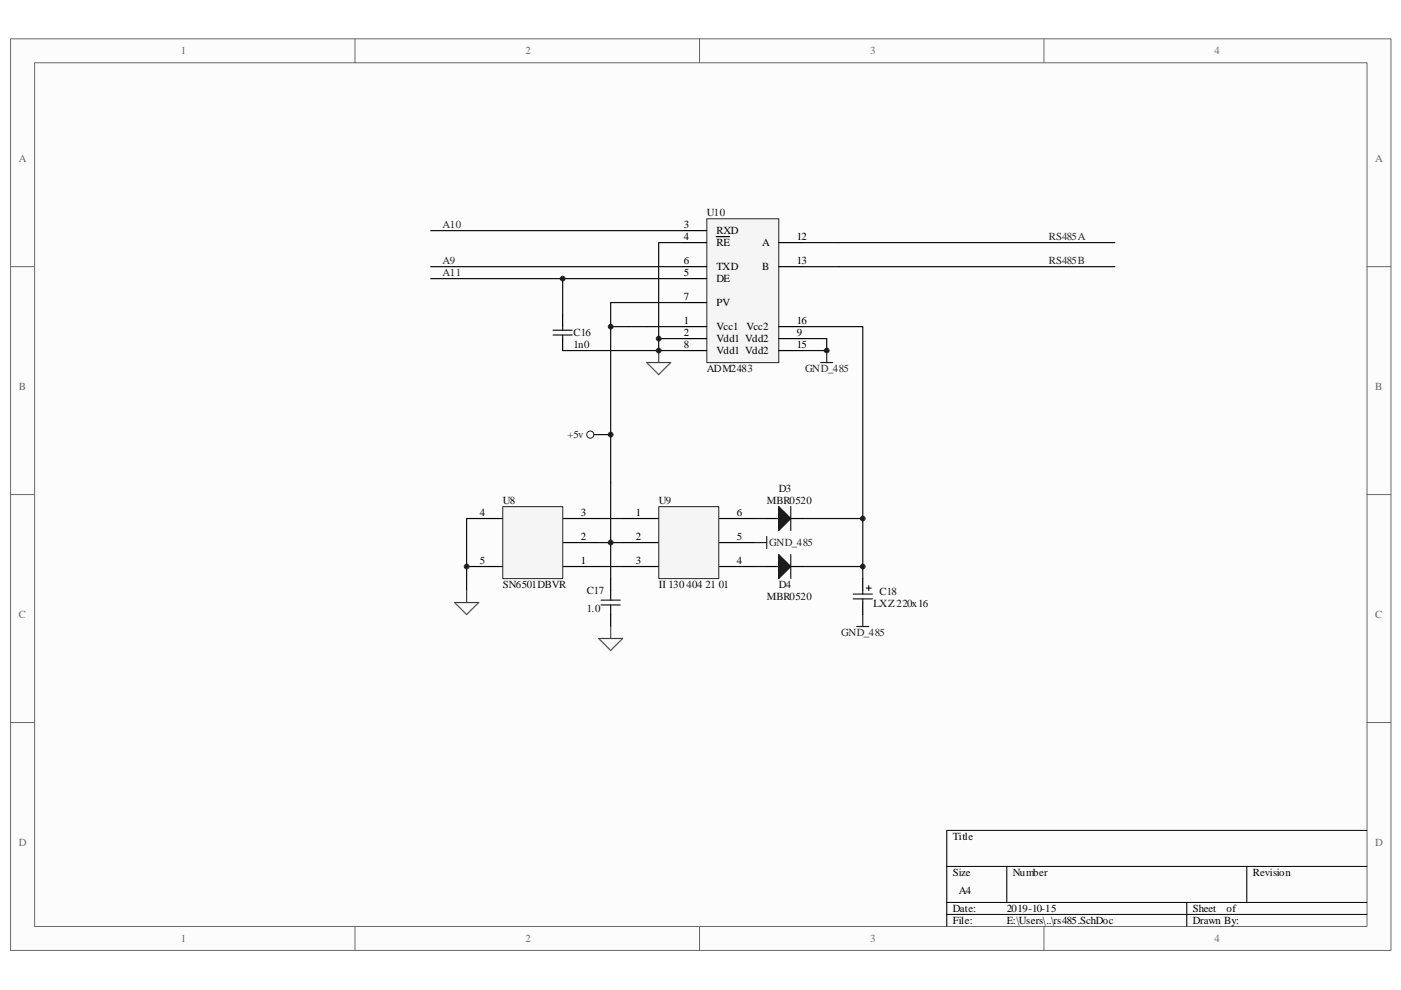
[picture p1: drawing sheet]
<svg xmlns="http://www.w3.org/2000/svg" width="297mm" height="210mm" viewBox="0 0 297 210" stroke-linecap="round" stroke-linejoin="round" font-family="sans-serif">
<path d="M2.3 8.3h292.6v193.3h-292.6z" fill="#fcfcfc"/>
<path d="M2.2 8.2h292.7v193.4h-292.7z" fill="none" stroke="#6a6a6a" stroke-width=".21"/>
<path d="M7.4 13.3h282.4v183.2h-282.4z" fill="#fcfcfc"/>
<g fill="none" stroke="#6a6a6a" stroke-width=".21">
<path d="M7.3 13.3h282.5v183.2h-282.5zM75.3 8.2v5.1M148.3 8.2v5.1M221.3 8.2v5.1M2.2 56.6h5.1M289.8 56.6h5.1M2.2 104.9h5.1M289.8 104.9h5.1M2.2 153.2h5.1M289.8 153.2h5.1M75.3 196.5v5.1M148.3 196.5v5.1"/>
<path d="M221.3 196.5v5.1"/>
</g>
<path d="M289.8 176.1h-89.1v20.4M200.7 183.8h89.1M200.7 191.4h89.1M200.7 194h89.1M213.5 183.8v7.6M251.6 191.4v5.1M264.3 183.8v7.6" fill="none" stroke="#000" stroke-width=".21"/>
<path d="M98.9 110h7.7M119.3 115.1h7.6M119.3 110h7.6M98.9 120.2h7.7M119.3 120.2h7.6" fill="none" stroke="#000" stroke-width=".25"/>
<path d="M106.6 107.5h12.7v15.2h-12.7z" fill="#f5f5f5"/>
<path d="M106.6 107.5h12.7v15.2h-12.7z" fill="none" stroke="#262626" stroke-width=".21"/>
<path d="M132 110h7.7M132 115.1h7.7M152.4 110h7.6M152.4 115.1h7.6M132 120.2h7.7M152.4 120.2h7.6" fill="none" stroke="#000" stroke-width=".25"/>
<path d="M139.7 107.5h12.7v15.2h-12.7z" fill="#f5f5f5"/>
<path d="M139.7 107.5h12.7v15.2h-12.7z" fill="none" stroke="#262626" stroke-width=".21"/>
<path d="M98.9 110v15.2M126.9 110h5.1M126.9 115.1h5.1M129.5 102.3v20.4M160 110h2.6M170.2 110h12.7v10.2h-12.7M126.9 120.2h5.1M160 120.2h2.6" fill="none" stroke="#0e0e0e" stroke-width=".25"/>
<path d="M125.9 92.2h1M127.4 128.3h4.1M127.4 127.3h4.1M129.5 125.2v2.1M129.5 128.3v2" fill="none" stroke="#1c1c1c" stroke-width=".25"/>
<path d="M129.5 122.7v2.5M129.5 130.3v2.6" fill="none" stroke="#000" stroke-width=".25"/>
<g fill="#262626" stroke="#262626" stroke-width=".21">
<circle cx="129.5" cy="115.1" r=".51"/>
<circle cx="98.9" cy="120.2" r=".51"/>
</g>
<path d="M160 115.1h2.6M162.6 113.8v2.6M181.6 132.9h2.6M182.9 130.3v2.6" fill="none" stroke="#262626" stroke-width=".25"/>
<circle cx="125.2" cy="92.2" r=".76" fill="none" stroke="#1c1c1c" stroke-width=".21"/>
<path d="M96.4 127.8h5.1l-2.6 2.5zM98.9 125.2v2.6M126.9 135.4h5.1l-2.5 2.6zM129.5 132.9v2.5" fill="none" stroke="#4c4c4c" stroke-width=".25"/>
<path d="M149.9 46.4h15.2v30.5h-15.2z" fill="#f5f5f5"/>
<path d="M149.9 46.4h15.2v30.5h-15.2z" fill="none" stroke="#262626" stroke-width=".21"/>
<g fill="none" stroke="#000" stroke-width=".25">
<path d="M144.7 48.9h5.1M144.7 51.5h5.1M144.7 56.6h5.1M144.7 59.1h5.1M151.9 50.2h2.8M165.1 51.5h5.1M165.1 56.6h5.1M119.3 66.7v2.6M119.3 71.8v2.6M144.7 64.2h5.1M144.7 69.3h5.1M144.7 71.8h5.1"/>
<path d="M144.7 74.4h5.1M165.1 69.3h5.1M165.1 71.8h5.1M165.1 74.4h5.1M162.6 110h2.5M167.7 110h2.5M162.6 120.2h2.5M167.7 120.2h2.5M182.9 122.7v2.5M182.9 127.8v2.5"/>
</g>
<g fill="none" stroke="#0e0e0e" stroke-width=".25">
<path d="M91.3 56.6h53.4M91.3 48.9h53.4M91.3 59.1h53.4M119.3 59.1v7.6M144.7 51.5h-5v20.3M170.2 56.6h66.2M170.2 51.5h66.2M119.3 74.4h25.4M129.5 69.3v33M144.7 71.8h-5v2.6M144.7 64.2h-15.2v5.1h15.2M170.2 71.8h5.1v2.6h-5.1"/>
<path d="M170.2 69.3h12.7v40.7M126.9 92.2h2.6M182.9 120.2v2.5"/>
</g>
<path d="M117.3 71.1h4M117.3 70h4M119.3 69.3v.7M119.3 71.1v.7M167.7 107.4v5.1M167.7 117.6v5.1M180.9 126h4.1M180.9 127h4.1M182.9 125.2v.8M182.9 127v.8M183.7 124.7h1M184.2 124.2v1" fill="none" stroke="#1c1c1c" stroke-width=".25"/>
<g fill="#262626" stroke="#262626" stroke-width=".21">
<circle cx="139.7" cy="71.8" r=".51"/>
<circle cx="175.3" cy="74.4" r=".51"/>
<circle cx="139.7" cy="74.4" r=".51"/>
<circle cx="129.5" cy="69.3" r=".51"/>
<circle cx="129.5" cy="92.2" r=".51"/>
<circle cx="119.3" cy="59.1" r=".51"/>
<circle cx="182.9" cy="110" r=".51"/>
<circle cx="182.9" cy="120.2" r=".51"/>
</g>
<path d="M174 76.9h2.5M175.3 74.4v2.5" fill="none" stroke="#262626" stroke-width=".25"/>
<path d="M137.1 76.9h5.1l-2.5 2.6zM139.7 74.4v2.5" fill="none" stroke="#4c4c4c" stroke-width=".25"/>
<g fill="#1c1c1c" stroke="#1c1c1c" stroke-width=".25">
<path d="M165.1 107.4l2.6 2.6-2.6 2.5z"/>
<path d="M165.1 117.6l2.6 2.6-2.6 2.5z"/>
</g>
<g font-size="2.3" fill="#696969">
<text x="38.4" y="11.5">1</text>
<text x="111.4" y="11.5">2</text>
<text x="184.5" y="11.5">3</text>
<text x="257.5" y="11.5">4</text>
<text x="4" y="34.4">A</text>
<text x="291.6" y="34.4">A</text>
<text x="4" y="82.7">B</text>
<text x="291.6" y="82.7">B</text>
<text x="4" y="131">C</text>
<text x="291.6" y="131">C</text>
<text x="4" y="179.4">D</text>
<text x="291.6" y="179.4">D</text>
<text x="38.4" y="199.7">1</text>
<text x="111.4" y="199.7">2</text>
<text x="184.5" y="199.7">3</text>
<text x="257.5" y="199.7">4</text>
</g>
<g font-size="2.3" fill="#0e0e0e">
<text x="149.8" y="45.8">U10</text>
<text x="121.6" y="71.2">C16</text>
<text x="121.6" y="73.8">1n0</text>
<text x="149.8" y="78.9">ADM2483</text>
<text x="106.6" y="106.9">U8</text>
<text x="139.7" y="106.9">U9</text>
<text x="162.6" y="106.9">MBR0520</text>
<text x="165.1" y="104.3">D3</text>
<text x="106.6" y="124.7">SN6501DBVR</text>
<text x="124.4" y="126">C17</text>
<text x="139.7" y="124.7">II 130 404 21 01</text>
<text x="165.1" y="124.7">D4</text>
<text x="124.4" y="129.8">1.0</text>
<text x="162.6" y="127.2">MBR0520</text>
<text x="185.2" y="128.8">LXZ 220x16</text>
<text x="186.5" y="126.2">C18</text>
</g>
<g font-size="2.3" fill="#262626">
<text x="93.8" y="48.3">A10</text>
<text x="222.4" y="50.9">RS485A</text>
<text x="93.8" y="56">A9</text>
<text x="93.8" y="58.5">A11</text>
<text x="222.4" y="56">RS485B</text>
<text x="170.7" y="78.9">GND_485</text>
<text x="163.1" y="115.8">GND_485</text>
<text x="178.3" y="134.9">GND_485</text>
</g>
<g font-size="2.3">
<text x="145" y="48.3">3</text>
<text x="145" y="50.9">4</text>
<text x="151.9" y="49.6">RXD</text>
<text x="151.9" y="52.2">RE</text>
<text x="161.6" y="52.2">A</text>
<text x="168.9" y="50.9">12</text>
<text x="145" y="56">6</text>
<text x="145" y="58.5">5</text>
<text x="151.9" y="57.3">TXD</text>
<text x="151.9" y="59.8">DE</text>
<text x="161.6" y="57.3">B</text>
<text x="168.9" y="56">13</text>
<text x="145" y="63.6">7</text>
<text x="151.9" y="64.9">PV</text>
<text x="145" y="68.7">1</text>
<text x="145" y="71.2">2</text>
<text x="151.9" y="70">Vcc1</text>
<text x="158.2" y="70">Vcc2</text>
<text x="168.9" y="71.2">9</text>
<text x="168.9" y="68.7">16</text>
<text x="145" y="73.8">8</text>
<text x="151.9" y="72.5">Vdd1 Vdd2</text>
<text x="151.9" y="75.1">Vdd1 Vdd2</text>
<text x="168.9" y="73.8">15</text>
<text x="101.7" y="109.4">4</text>
<text x="123.1" y="109.4">3</text>
<text x="134.8" y="109.4">1</text>
<text x="156.2" y="109.4">6</text>
<text x="101.7" y="119.6">5</text>
<text x="123.1" y="119.6">1</text>
<text x="123.1" y="114.5">2</text>
<text x="134.8" y="114.5">2</text>
<text x="134.8" y="119.6">3</text>
<text x="156.2" y="119.6">4</text>
<text x="156.2" y="114.5">5</text>
<text x="202" y="178.1">Title</text>
<text x="202" y="185.8">Size</text>
<text x="214.7" y="185.8">Number</text>
<text x="265.6" y="185.8">Revision</text>
<text x="203.3" y="189.6">A4</text>
<text x="202" y="193.4">Date:</text>
<text x="202" y="195.9">File:</text>
<text x="213.5" y="193.4">2019-10-15</text>
<text x="213.5" y="195.9">E:\Users\..\rs485.SchDoc</text>
<text x="252.9" y="193.4">Sheet</text>
<text x="252.9" y="195.9">Drawn By:</text>
<text x="260" y="193.4">of</text>
</g>
<text font-size="2.3" fill="#1c1c1c" x="120.3" y="92.9">+5v</text>
</svg>
